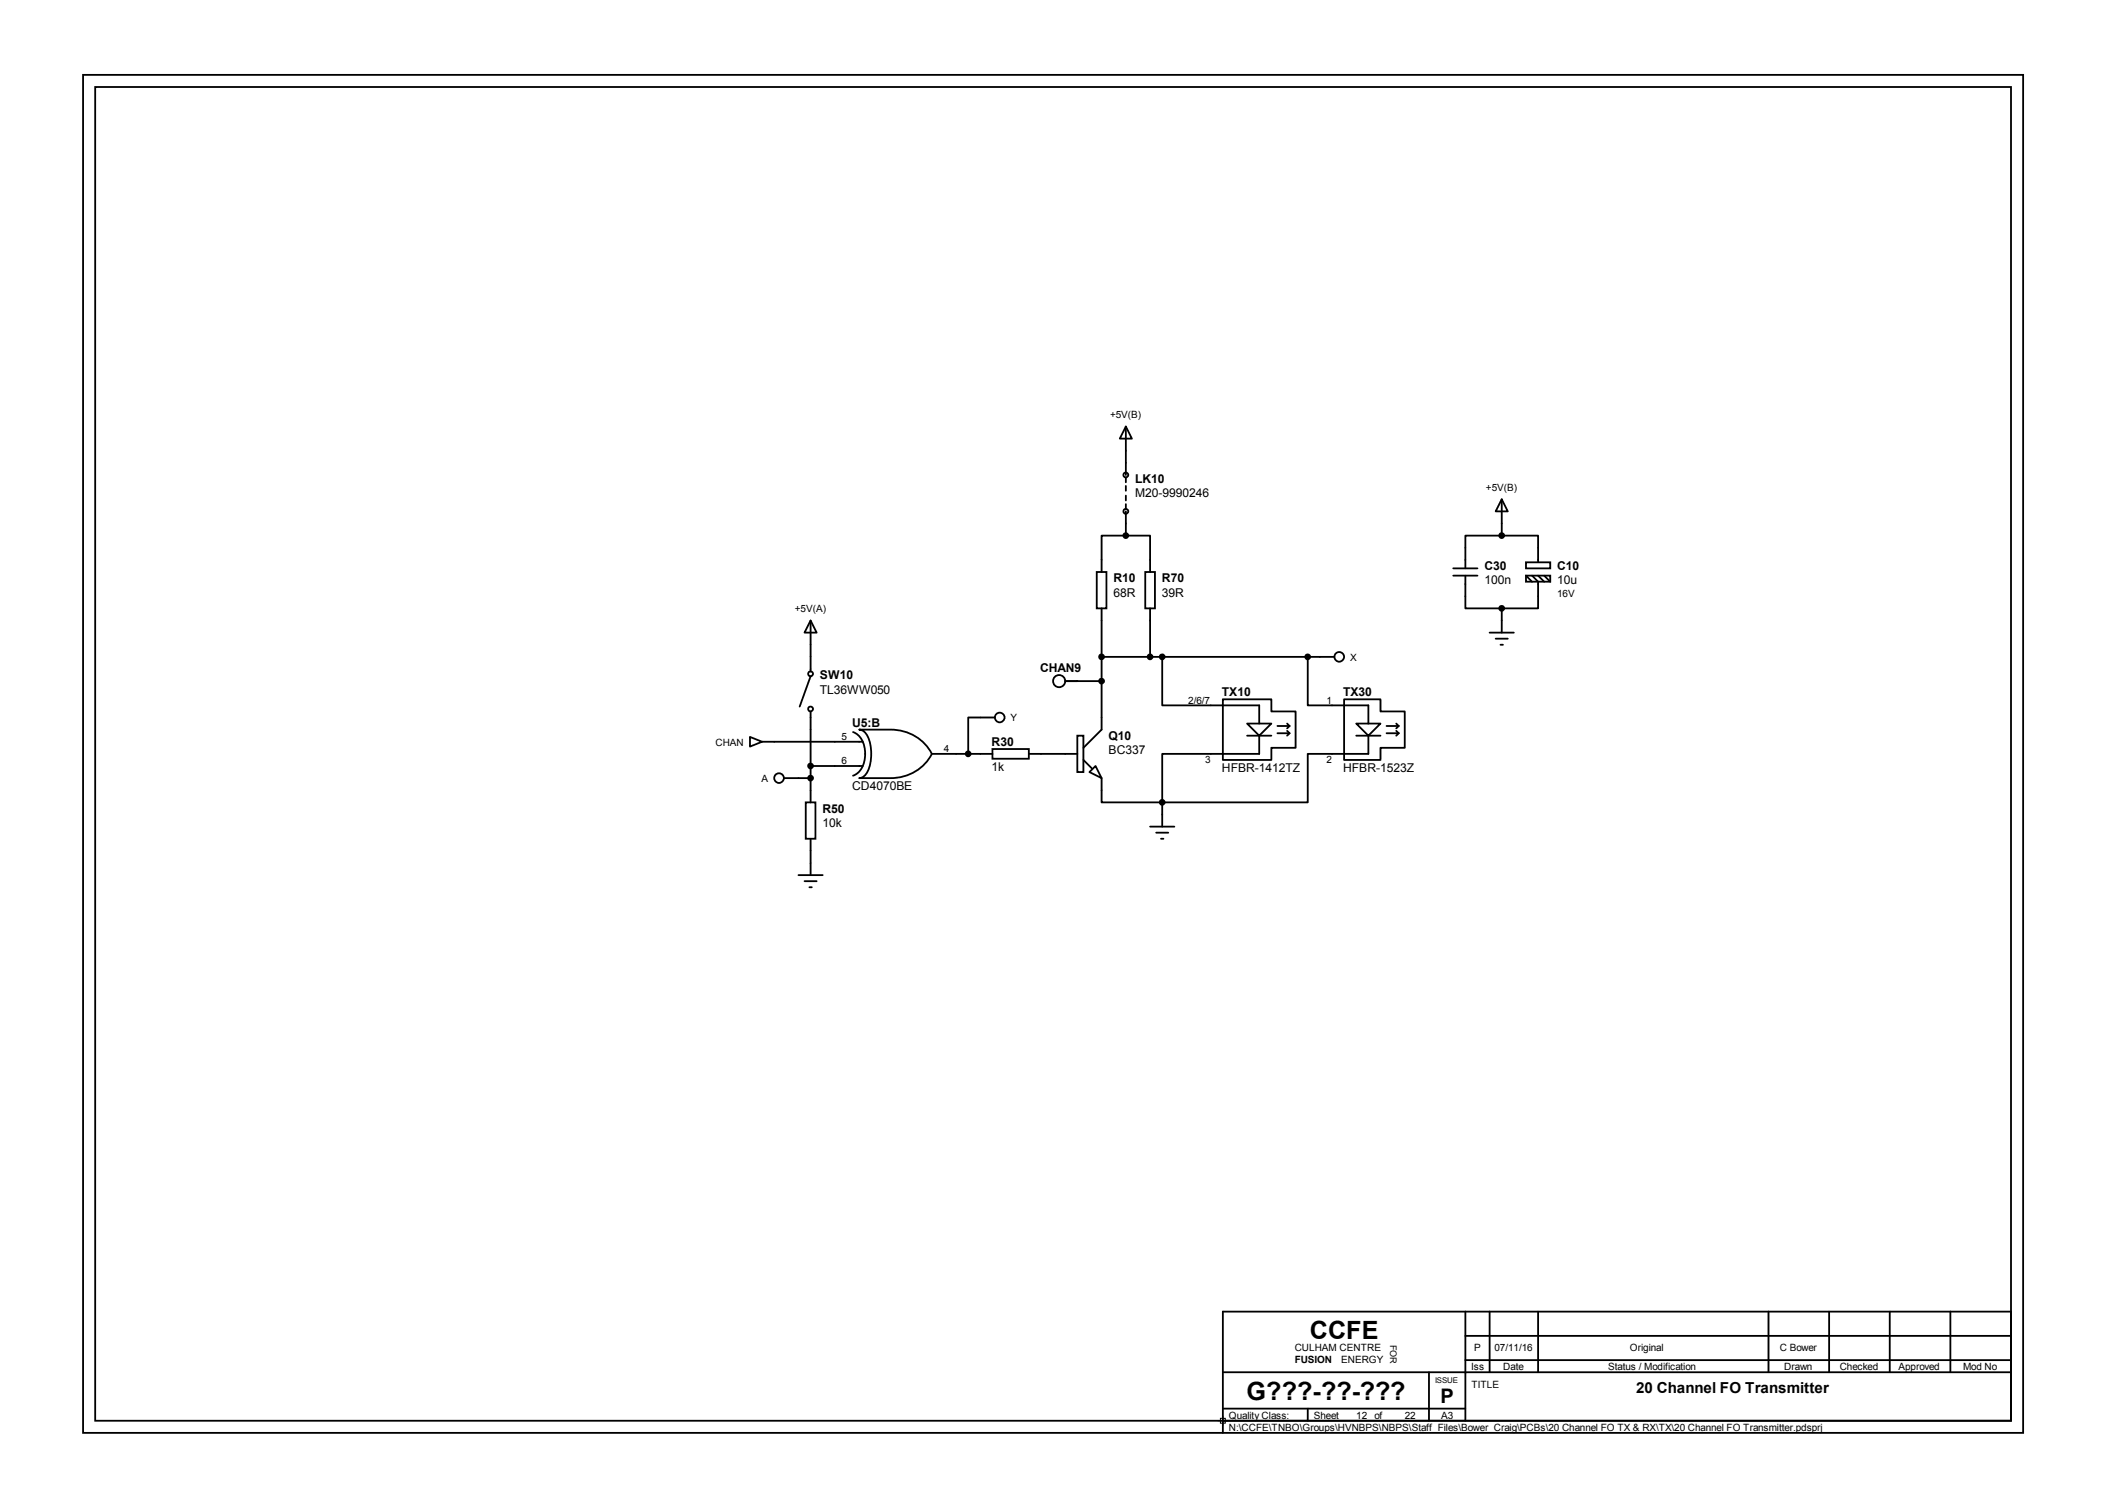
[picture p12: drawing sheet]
<svg xmlns="http://www.w3.org/2000/svg" width="297mm" height="210mm" viewBox="0 0 297 210" stroke-linecap="round" stroke-linejoin="round" font-family="sans-serif">
<g fill="none" stroke="#000" stroke-width=".25">
<path d="M11.6 10.5h270.9v189.6h-270.9zM13.3 12.2h267.5v186.2h-267.5zM157.2 59.6l.9 1.7h-1.7zM157.2 59.6v6.7M153.2 79.9h1.3v5.1h-1.3zM157.2 74.8h-3.4v5.1M157.2 74.8h3.4v5.1M157.2 66.7v.7M157.2 67.9v.6M157.2 69.2v.7M157.2 70.4v.7M157.2 71.4v3.4"/>
<path d="M159.9 79.9h1.4v5.1h-1.4zM202.9 79.4h3.4M209.7 69.7l.9 1.7h-1.7zM209.7 74.8h-5.1v4.6M209.7 74.8h5.1v3.7M209.7 69.7v5.1M213.1 78.5h3.4v.9h-3.4zM113.2 86.7l.8 1.7h-1.6zM113.2 86.7v7.1M113.2 99.4v12.7M113.2 94.4l-1.5 4.3M148.8 95.1h5"/>
<path d="M153.8 85v16.9l-2.5 2.5M153.8 91.7h32.6M160.6 85v6.7M162.3 91.7v6.8h13.6v2.6M170.8 97.7h6.7v1.7h3.4v5h-3.4v1.7h-6.7zM182.6 91.7v6.8h8.5v2.6M187.7 97.7h5.1v1.7h3.4v5h-3.4v1.7h-5.1zM202.9 80.4h3.4M204.6 80.4v4.6h5.1M208 88.4h3.4M208.9 89.2h1.7M209.6 90h.3"/>
<path d="M209.7 85v3.4M213.1 80.4h3.4v.8h-3.4zM213.1 80.4l.9 .8M214 80.4l.8 .8v3.8h-5.1M214.8 80.4l.8 .8M215.6 80.4l.9 .8M104.7 102.9l1.7 .7-1.7 .7zM106.4 103.6h14.1M109.5 108.7h3.7M112.5 112.1h1.4v5h-1.4zM113.2 117.1v5.1M113.2 107h7.3"/>
<path d="M119.1 102.2a3 3 0 0 1 1.7 3.1 3 3 0 0 1-1.7 3M120 101.9h4.4a6.4 6.4 0 0 1 5.7 3.4 6.3 6.3 0 0 1-5.7 3.4h-4.4a1.63 1.63 0 0 0 1.3-1.3 5.7 5.7 0 0 0-.5-5.2l-.4-.2zM130.1 105.3h8.5M138.6 104.6h5.1v1.4h-5.1zM138.9 100.2h-3.7v5.1M143.7 105.3h6.8M150.5 102.7h.8v5.1h-.8zM151.3 106.1l1.2 1.2M152.1 107.8l.9-.8 .8 1.7zM153.8 108.7v3.4h8.5M160.6 115.4h3.4M161.5 116.3h1.7"/>
<path d="M162.1 117.1h.4M162.3 112.1v3.3M174.2 101.1h3.3l-1.6 1.6zM174.2 102.7h3.3M175.9 102.7v2.6h-13.6v6.8M178.4 102.4h1.7M178.4 101.4h1.7M179.7 101.1l.4 .3M179.7 102.1l.4 .3M180.1 101.4l-.4 .3M180.1 102.4l-.4 .3M189.4 101.1h3.4l-1.7 1.6z"/>
<path d="M189.4 102.7h3.4M191.1 102.7v2.6h-8.5v6.8h-20.3M193.6 102.4h1.7M193.6 101.4h1.7M195 101.1l.3 .3M195 102.1l.3 .3M195.3 101.4l-.3 .3M195.3 102.4l-.3 .3M111.5 122.2h3.4M112.4 123.1h1.6M113 123.9h.4M170.8 198.4h110v-15.2h-110v16.9"/>
<path d="M170.8 191.6h110M170.8 196.7h33.8M182.6 196.7v1.7M199.6 191.6v6.8M204.6 183.2v15.2M204.6 190h76.2M204.6 186.6h76.2M208 183.2v8.4M214.8 183.2v8.4M247 183.2v8.4M255.4 183.2v8.4M263.9 183.2v8.4"/>
<path d="M272.4 183.2v8.4"/>
<circle cx="157.2" cy="74.8" r=".34"/>
<circle cx="157.2" cy="66.3" r=".34"/>
<circle cx="157.2" cy="71.4" r=".34"/>
<circle cx="209.7" cy="74.8" r=".34"/>
<circle cx="113.2" cy="99" r=".34"/>
<circle cx="113.2" cy="94.1" r=".34"/>
<circle cx="147.9" cy="95.1" r=".85"/>
<circle cx="153.8" cy="91.7" r=".34"/>
<circle cx="153.8" cy="95.1" r=".34"/>
<circle cx="160.6" cy="91.7" r=".34"/>
<circle cx="162.3" cy="91.7" r=".34"/>
<circle cx="182.6" cy="91.7" r=".34"/>
<circle cx="187" cy="91.7" r=".68"/>
<circle cx="209.7" cy="85" r=".34"/>
<circle cx="108.8" cy="108.7" r=".68"/>
<circle cx="113.2" cy="107" r=".34"/>
<circle cx="113.2" cy="108.7" r=".34"/>
<circle cx="135.2" cy="105.3" r=".34"/>
<circle cx="139.6" cy="100.2" r=".68"/>
<circle cx="162.3" cy="112.1" r=".34"/>
</g>
<path d="M170.1 198.4h1.4M170.4 198.1h.7v.7h-.7zM170.8 197.7v1.4" fill="none" stroke="#000" stroke-width=".14"/>
<g fill="#000">
<circle cx="157.2" cy="74.8" r=".34"/>
<circle cx="209.7" cy="74.8" r=".34"/>
<circle cx="153.8" cy="91.7" r=".34"/>
<circle cx="153.8" cy="95.1" r=".34"/>
<circle cx="160.6" cy="91.7" r=".34"/>
<circle cx="162.3" cy="91.7" r=".34"/>
<circle cx="182.6" cy="91.7" r=".34"/>
<circle cx="209.7" cy="85" r=".34"/>
<circle cx="113.2" cy="107" r=".34"/>
<circle cx="113.2" cy="108.7" r=".34"/>
<circle cx="135.2" cy="105.3" r=".34"/>
<circle cx="162.3" cy="112.1" r=".34"/>
</g>
<g font-size="3.5">
<text x="182.9" y="187">CCFE</text>
<text x="174.1" y="195.5">G???-??-???</text>
</g>
<text font-size="2.8" x="201.2" y="196">P</text>
<text font-size="2.1" x="228.5" y="194.5">20 Channel FO Transmitter</text>
<g font-size="1.7">
<text x="158.5" y="67.4">LK10</text>
<text x="158.5" y="69.4">M20-9990246</text>
<text x="155.5" y="81.3">R10</text>
<text x="155.5" y="83.3">68R</text>
<text x="162.3" y="81.3">R70</text>
<text x="162.3" y="83.3">39R</text>
<text x="207.3" y="79.6">C30</text>
<text x="207.3" y="81.6">100n</text>
<text x="217.5" y="79.6">C10</text>
<text x="217.5" y="81.6">10u</text>
<text x="114.5" y="94.9">SW10</text>
<text x="145.2" y="93.9">CHAN9</text>
<text x="114.5" y="96.9">TL36WW050</text>
<text x="119" y="101.5">U5:B</text>
<text x="170.6" y="97.2">TX10</text>
<text x="187.6" y="97.2">TX30</text>
<text x="138.5" y="104.2">R30</text>
<text x="138.5" y="107.6">1k</text>
<text x="154.8" y="103.3">Q10</text>
<text x="154.8" y="105.3">BC337</text>
<text x="170.6" y="107.8">HFBR-1412TZ</text>
<text x="187.6" y="107.8">HFBR-1523Z</text>
<text x="114.9" y="113.5">R50</text>
<text x="119" y="110.3">CD4070BE</text>
<text x="114.9" y="115.5">10k</text>
</g>
<g font-size="1.4">
<text x="155" y="58.4">+5V(B)</text>
<text x="207.5" y="68.6">+5V(B)</text>
<text x="217.5" y="83.4">16V</text>
<text x="111" y="85.5">+5V(A)</text>
<text x="188.6" y="92.3">X</text>
<text x="141.1" y="100.8">Y</text>
<text x="165.9" y="98.3">2/6/7</text>
<text x="185.3" y="98.3">1</text>
<text x="99.9" y="104.1">CHAN</text>
<text x="117.5" y="103.3">5</text>
<text x="117.5" y="106.7">6</text>
<text x="131.8" y="105">4</text>
<text x="168.3" y="106.6">3</text>
<text x="185.3" y="106.6">2</text>
<text x="106.3" y="109.2">A</text>
<text x="180.8" y="188.7">CULHAM CENTRE</text>
<text x="180.8" y="190.4">FUSION</text>
<text x="187.3" y="190.4">ENERGY</text>
<text x="205.4" y="191.3">Iss</text>
<text x="205.9" y="188.7">P</text>
<text x="208.7" y="188.7">07/11/16</text>
<text x="209.9" y="191.3">Date</text>
<text x="224.6" y="191.3">Status / Modification</text>
<text x="227.6" y="188.7">Original</text>
<text x="248.5" y="188.7">C Bower</text>
<text x="249.2" y="191.3">Drawn</text>
<text x="256.9" y="191.3">Checked</text>
<text x="265.1" y="191.3">Approved</text>
<text x="274.1" y="191.3">Mod No</text>
<text x="205.5" y="193.8">TITLE</text>
<text x="171.6" y="198.1">Quality Class:</text>
<text x="171.6" y="199.8">N:\CCFE\TNBO\Groups\HVNBPS\NBPS\Staff_Files\Bower_Craig\PCBs\20 Channel FO TX &amp; RX\TX\20 Channel FO Transmitter.pdsprj</text>
<text x="183.5" y="198.1">Sheet</text>
<text x="189.4" y="198.1">12</text>
<text x="191.9" y="198.1">of</text>
<text x="196.2" y="198.1">22</text>
<text x="201.3" y="198.1">A3</text>
</g>
<text font-size="1.3" x="194.1" y="187.8" transform="rotate(90 194.1 187.8)">FOR</text>
<text font-size="1.1" x="200.4" y="193.1">ISSUE</text>
</svg>
